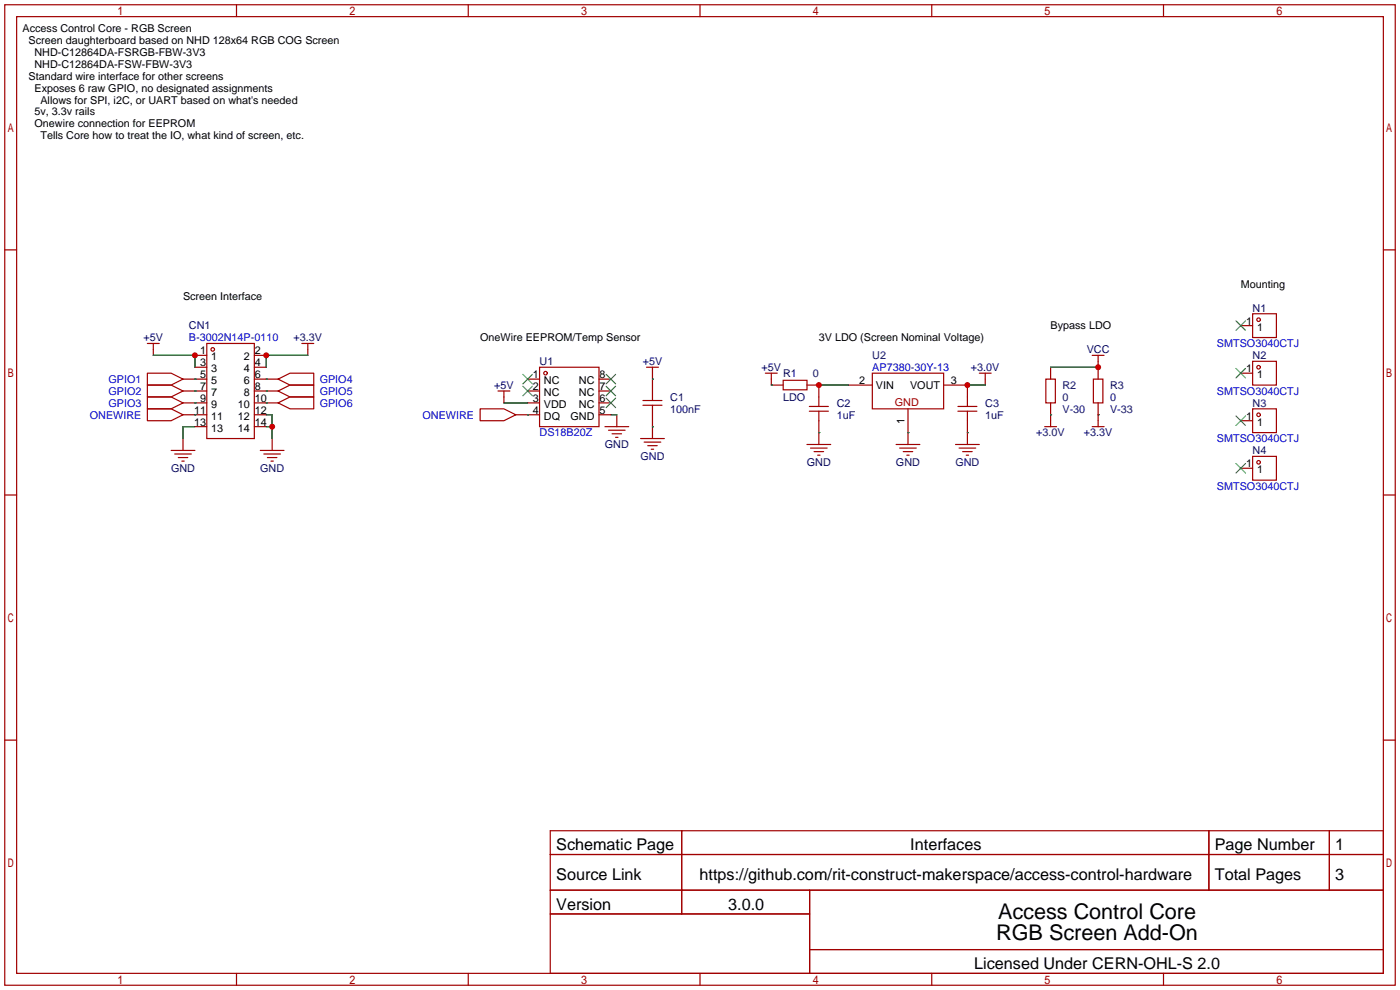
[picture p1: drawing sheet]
<svg xmlns="http://www.w3.org/2000/svg" width="299mm" height="212mm" viewBox="0 0 299 212" stroke-linecap="round" stroke-linejoin="round" font-family="sans-serif">
<g fill="none" stroke="#a10000" stroke-width=".25">
<path d="M1 1h297.2v209.6h-297.2zM3.6 3.6h292.1v204.4h-292.1zM50.5 1v2.6M100.1 1v2.6M149.6 1v2.6M199.1 1v2.6M248.7 1v2.6M1 53.4h2.6M295.7 53.4h2.5M31.5 79.8h5.1l2.5 1.2-2.5 1.3h-5.1zM31.5 73.4h2.5M32.8 73.4v2.5"/>
<path d="M41.7 75.9h2.5M41.7 78.5h2.5M44.2 73.4h10.2v20.3h-10.2zM54.4 75.9h2.5M54.4 78.5h2.5M64.5 73.4h2.6M65.8 73.4v2.5M115.3 78.5h12.7v12.7h-12.7zM138.2 78.5h2.5M139.4 78.5v7.1M163.6 79.8h2.5M164.8 79.8v2.5h2.6"/>
<path d="M186.4 79.8h15.3v7.6h-15.3zM209.3 79.8h2.5M210.6 79.8v2.5M224.5 78.5v2.5M233.4 75.9h2.6M234.7 75.9v5.1M265.2 69.6h2.5M265.2 79.8h2.5M267.7 67.1h5.1v5h-5.1zM267.7 77.2h5.1v5.1h-5.1zM31.5 87.4h5.1l2.5 1.2-2.5 1.3h-5.1zM31.5 82.3h5.1l2.5 1.3-2.5 1.2h-5.1z"/>
<path d="M31.5 84.8h5.1l2.5 1.3-2.5 1.3h-5.1zM36.6 96.3h5.1M37.3 97h3.6M38.1 97.8h2M38.9 98.6h.5M39.1 93.7v2.6M39.1 88.6h5.1M39.1 81h5.1M39.1 83.6h5.1M39.1 86.1h5.1M41.7 91.2h2.5M54.4 88.6h2.5"/>
<path d="M54.4 81h5M54.4 83.6h5M54.4 86.1h5M54.4 91.2h2.5M55.6 96.3h5.1M56.4 97h3.5M57.1 97.8h2.1M57.9 98.6h.5M58.2 93.7v2.6M59.4 81l2.6-1.2h5.1v2.5h-5.1zM59.4 83.6l2.6-1.3h5.1v2.5h-5.1zM59.4 86.1l2.6-1.3h5.1v2.6h-5.1z"/>
<path d="M102.6 87.4h5.1l2.5 1.2-2.5 1.3h-5.1zM106.4 83.6h2.6M107.7 83.6v2.5M110.2 88.6h5.1M112.8 81h2.5M112.8 83.6h2.5M112.8 86.1h2.5M128 88.6h2.6M128 81h2.6M128 83.6h2.6M128 86.1h2.6M129.3 91.2h5.1"/>
<path d="M130 91.9h3.6M130.8 92.7h2M131.6 93.5h.5M131.8 88.6v2.6M136.9 93.7h5.1M137.4 86.6h4.1M137.4 85.6h4.1M137.7 94.5h3.5M138.4 95.2h2.1M139.2 96h.5M139.4 86.6v7.1M167.4 81.3h5.1v2h-5.1z"/>
<path d="M172.5 82.3h2.5v4.6M172.5 95h5M173 86.9h4M173 87.9h4M173.2 95.8h3.6M174 96.5h2M174.8 97.3h.5M175 87.9v7.1M181.4 82.3h5M191.5 95h5.1M192.3 95.8h3.5M193 96.5h2.1"/>
<path d="M193.8 97.3h.5M194.1 87.4v7.6M201.7 82.3h5.1v4.6M204.2 95h5.1M204.7 86.9h4.1M204.7 87.9h4.1M205 95.8h3.5M205.7 96.5h2.1M206.5 97.3h.5M206.8 87.9v7.1M223.3 91.2h2.5M223.5 81h2.1v5.1h-2.1z"/>
<path d="M224.5 86.1v5.1M233.4 91.2h2.6M233.7 81h2v5.1h-2zM234.7 86.1v5.1M265.2 89.9h2.5M267.7 87.4h5.1v5.1h-5.1zM267.7 97.5h5.1v5.1h-5.1zM1 105.8h2.6M265.2 100.1h2.5M295.7 105.8h2.5M1 158.2h2.6M295.7 158.2h2.5"/>
<path d="M117.6 177.5h178.1v30.5h-178.1zM145.7 177.5v17.8M258.4 177.5v12.7M284.1 177.5v12.7M117.6 182.6h178.1M117.6 190.2h178.1M117.6 195.3h55.4M173 190.2v17.8M50.5 208v2.6M100.1 208v2.6M149.6 208v2.6M173 202.9h122.7"/>
<path d="M199.1 208v2.6M248.7 208v2.6"/>
<circle cx="45.5" cy="74.7" r=".38"/>
<circle cx="116.6" cy="79.8" r=".38"/>
<circle cx="269" cy="68.3" r=".38"/>
<circle cx="269" cy="78.5" r=".38"/>
<circle cx="269" cy="98.8" r=".38"/>
<circle cx="269" cy="88.6" r=".38"/>
</g>
<g fill="none" stroke="#008700" stroke-width=".25">
<path d="M32.8 75.9h8.9v2.6M65.8 75.9h-8.9v2.6M224.5 78.5h10.2M41.7 88.6h.1M41.7 81h.1M41.7 83.6h.1M41.7 86.1h.1M41.7 91.2h-2.6v2.5M56.9 81h.1M56.9 83.6h.1M56.9 86.1h.1M56.9 91.2h1.3"/>
<path d="M56.9 88.6h1.3v5.1M107.7 86.1h5.1M112.8 88.6h.1M130.6 88.6h1.2M139.4 91.2h.1M139.4 81h.1M164.8 82.3h.1M175 92.5h.1M175 82.3h6.4M194.1 92.5h.1M206.8 92.5h.1M206.8 82.3h3.8"/>
<path d="M224.5 88.6h.1M234.7 88.6h.1"/>
</g>
<g fill="none" stroke="#3c3" stroke-width=".25">
<path d="M264.2 68.6l2 2M264.2 78.7l2 2.1M266.2 68.6l-2 2M266.2 78.7l-2 2.1M111.8 80l2 2M111.8 82.5l2 2.1M113.8 80l-2 2M113.8 82.5l-2 2.1M129.5 85.1l2.1 2M129.5 82.5l2.1 2.1M129.5 80l2.1 2M131.6 85.1l-2.1 2"/>
<path d="M131.6 82.5l-2.1 2.1M131.6 80l-2.1 2M264.2 88.9l2 2M264.2 99.1l2 2M266.2 88.9l-2 2M266.2 99.1l-2 2"/>
</g>
<g fill="#c00">
<circle cx="58.2" cy="91.2" r=".63"/>
<circle cx="56.9" cy="75.9" r=".63"/>
<circle cx="41.7" cy="75.9" r=".63"/>
<circle cx="175" cy="82.3" r=".63"/>
<circle cx="206.8" cy="82.3" r=".63"/>
<circle cx="234.7" cy="78.5" r=".63"/>
</g>
<g font-size="4.6">
<text x="213.3" y="196.3">Access Control Core</text>
<text x="212.9" y="200.9">RGB Screen Add-On</text>
</g>
<g font-size="3.5">
<text x="118.9" y="181.8">Schematic Page</text>
<text x="194.6" y="181.8">Interfaces</text>
<text x="259.6" y="181.8">Page Number</text>
<text x="285.4" y="181.8">1</text>
<text x="118.9" y="188.1">Source Link</text>
<text x="149.5" y="188.1">https://github.com/rit-construct-makerspace/access-control-hardware</text>
<text x="259.6" y="188.1">Total Pages</text>
<text x="285.4" y="188.1">3</text>
<text x="118.9" y="194.5">Version</text>
<text x="155.6" y="194.5">3.0.0</text>
<text x="208.2" y="207.2">Licensed Under CERN-OHL-S 2.0</text>
</g>
<g font-size="2.3">
<text x="4.8" y="6.9">Access Control Core - RGB Screen</text>
<text x="6.1" y="9.4">Screen daughterboard based on NHD 128x64 RGB COG Screen</text>
<text x="7.4" y="12">NHD-C12864DA-FSRGB-FBW-3V3</text>
<text x="6.1" y="17.1">Standard wire interface for other screens</text>
<text x="7.4" y="14.5">NHD-C12864DA-FSW-FBW-3V3</text>
<text x="7.4" y="19.6">Exposes 6 raw GPIO, no designated assignments</text>
<text x="8.6" y="22.1">Allows for SPI, i2C, or UART based on what's needed</text>
<text x="7.4" y="24.7">5v, 3.3v rails</text>
<text x="7.4" y="27.2">Onewire connection for EEPROM</text>
<text x="8.6" y="29.8">Tells Core how to treat the IO, what kind of screen, etc.</text>
<text x="39.1" y="64.1">Screen Interface</text>
<text x="265.2" y="61.5">Mounting</text>
<text x="224.5" y="70.4">Bypass LDO</text>
<text x="266.3" y="69.4">1</text>
<text x="268.7" y="70.6">1</text>
<text x="42.8" y="75.7">1</text>
<text x="45.1" y="77">1</text>
<text x="52.1" y="77">2</text>
<text x="54.5" y="75.7">2</text>
<text x="102.6" y="72.9">OneWire EEPROM/Temp Sensor</text>
<text x="175" y="72.9">3V LDO (Screen Nominal Voltage)</text>
<text x="42.8" y="78.3">3</text>
<text x="42.8" y="80.8">5</text>
<text x="42.8" y="83.3">7</text>
<text x="45.1" y="79.5">3</text>
<text x="45.1" y="82.1">5</text>
<text x="52.1" y="82.1">6</text>
<text x="52.1" y="79.5">4</text>
<text x="54.5" y="83.3">8</text>
<text x="54.5" y="80.8">6</text>
<text x="54.5" y="78.3">4</text>
<text x="113.9" y="80.8">1</text>
<text x="113.9" y="83.3">2</text>
<text x="116.3" y="82.1">NC</text>
<text x="123.7" y="82.1">NC</text>
<text x="128.1" y="83.3">7</text>
<text x="128.1" y="80.8">8</text>
<text x="183.6" y="82.1">2</text>
<text x="187.2" y="83.1">VIN</text>
<text x="194.5" y="83.1">VOUT</text>
<text x="203.2" y="82.1">3</text>
<text x="266.3" y="79.5">1</text>
<text x="268.7" y="80.8">1</text>
<text x="41.5" y="88.4">11</text>
<text x="42.8" y="85.9">9</text>
<text x="45.1" y="84.6">7</text>
<text x="45.1" y="87.1">9</text>
<text x="45.1" y="89.7">11</text>
<text x="50.8" y="89.7">12</text>
<text x="50.8" y="87.1">10</text>
<text x="52.1" y="84.6">8</text>
<text x="54.5" y="88.4">12</text>
<text x="54.5" y="85.9">10</text>
<text x="113.9" y="85.9">3</text>
<text x="113.9" y="88.4">4</text>
<text x="116.3" y="84.6">NC</text>
<text x="116.3" y="87.1">VDD</text>
<text x="116.3" y="89.7">DQ</text>
<text x="121.9" y="89.7">GND</text>
<text x="123.7" y="87.1">NC</text>
<text x="123.7" y="84.6">NC</text>
<text x="128.1" y="88.4">5</text>
<text x="128.1" y="85.9">6</text>
<text x="266.3" y="89.7">1</text>
<text x="41.5" y="91">13</text>
<text x="45.1" y="92.2">13</text>
<text x="50.8" y="92.2">14</text>
<text x="54.5" y="91">14</text>
<text x="193.3" y="90.7" transform="rotate(-90 193.3 90.7)">1</text>
<text x="268.7" y="91">1</text>
<text x="266.3" y="99.8">1</text>
<text x="268.7" y="101.1">1</text>
</g>
<g font-size="2.3" fill="#000080">
<text x="40.4" y="70.4">CN1</text>
<text x="267.7" y="66.6">N1</text>
<text x="30.7" y="72.9">+5V</text>
<text x="62.7" y="72.9">+3.3V</text>
<text x="186.4" y="76.8">U2</text>
<text x="232.3" y="75.5">VCC</text>
<text x="267.7" y="76.8">N2</text>
<text x="105.6" y="83.1">+5V</text>
<text x="115.3" y="78">U1</text>
<text x="137.4" y="78">+5V</text>
<text x="162.8" y="79.3">+5V</text>
<text x="167.4" y="80.6">R1</text>
<text x="173.7" y="80.6">0</text>
<text x="207.5" y="79.3">+3.0V</text>
<text x="227.1" y="83.1">R2</text>
<text x="237.2" y="83.1">R3</text>
<text x="143.3" y="85.6">C1</text>
<text x="143.3" y="88.2">100nF</text>
<text x="167.4" y="85.6">LDO</text>
<text x="178.8" y="86.9">C2</text>
<text x="178.8" y="89.5">1uF</text>
<text x="210.6" y="86.9">C3</text>
<text x="210.6" y="89.5">1uF</text>
<text x="227.1" y="85.6">0</text>
<text x="227.1" y="88.2">V-30</text>
<text x="237.2" y="85.6">0</text>
<text x="237.2" y="88.2">V-33</text>
<text x="267.7" y="86.9">N3</text>
<text x="129.3" y="95.8">GND</text>
<text x="221.5" y="93.3">+3.0V</text>
<text x="231.6" y="93.3">+3.3V</text>
<text x="36.6" y="100.9">GND</text>
<text x="55.6" y="100.9">GND</text>
<text x="136.9" y="98.3">GND</text>
<text x="172.4" y="99.6">GND</text>
<text x="191.5" y="99.6">GND</text>
<text x="204.2" y="99.6">GND</text>
<text x="267.7" y="97.1">N4</text>
</g>
<g font-size="2.3" fill="#00f">
<text x="40.4" y="72.9">B-3002N14P-0110</text>
<text x="260.1" y="74.2">SMTSO3040CTJ</text>
<text x="23.2" y="81.8">GPIO1</text>
<text x="68.3" y="81.8">GPIO4</text>
<text x="186.4" y="79.3">AP7380-30Y-13</text>
<text x="19.2" y="89.5">ONEWIRE</text>
<text x="23.2" y="84.4">GPIO2</text>
<text x="23.2" y="86.9">GPIO3</text>
<text x="68.3" y="84.4">GPIO5</text>
<text x="68.3" y="86.9">GPIO6</text>
<text x="90.3" y="89.5">ONEWIRE</text>
<text x="260.1" y="84.4">SMTSO3040CTJ</text>
<text x="115.3" y="93.3">DS18B20Z</text>
<text x="260.1" y="94.5">SMTSO3040CTJ</text>
<text x="260.1" y="104.7">SMTSO3040CTJ</text>
</g>
<text font-size="2.3" fill="#a00000" x="191.3" y="86.8">GND</text>
</svg>
